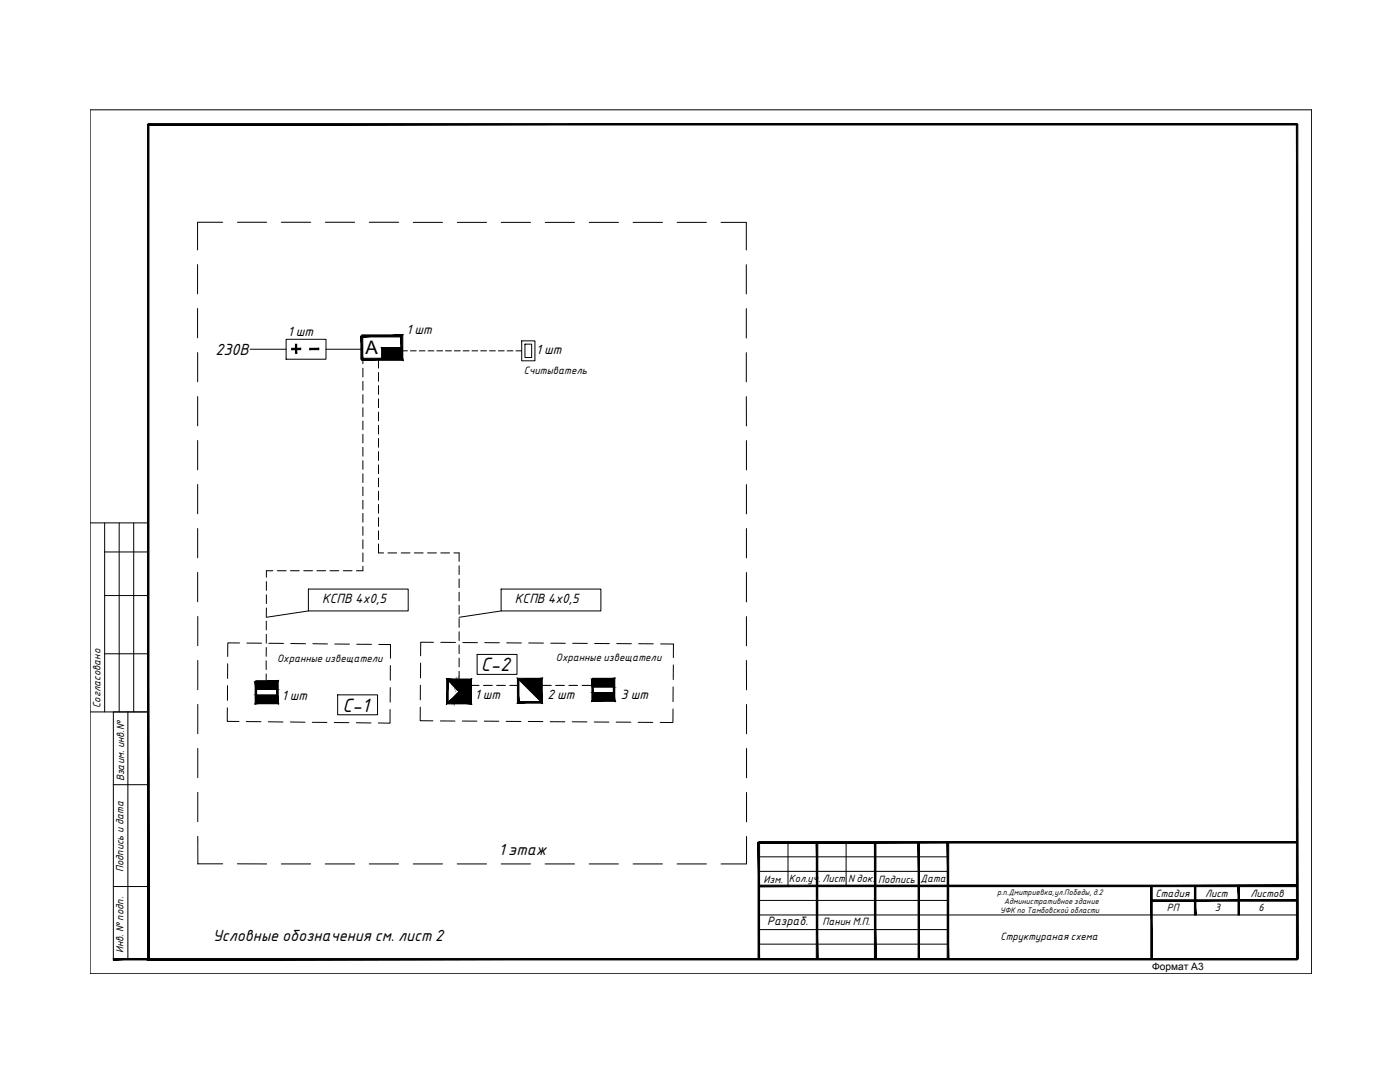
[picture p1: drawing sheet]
<svg xmlns="http://www.w3.org/2000/svg" width="279mm" height="216mm" viewBox="0 0 279 216" stroke-linecap="round" stroke-linejoin="round" font-family="sans-serif">
<!-- layer: DESC -->
<g fill="none" stroke="#000" stroke-width=".2">
<path d="M18 21.9h243.8v172.4h-243.8zM39.4 52.8v5.8M44.4 44.4h-5v5.5M47.4 44.4h5.8M56.1 44.4h5.9M64.9 44.4h5.9M73.7 44.4h5.9M82.5 44.4h5.8M91.3 44.4h5.8M100 44.4h5.9M108.8 44.4h5.9M117.6 44.4h5.8"/>
<path d="M126.4 44.4h5.8M135.1 44.4h5.9M143.9 44.4h5M148.9 44.4v5.5M148.9 52.8v5.9M39.4 61.6v5.8M39.4 70.3v5.9M39.4 79.1v5.9M49.9 69.7h7.2M57.1 67.7h8v4h-8zM65.1 69.7h7.1M72.4 71.7v.9"/>
<path d="M72.4 73.5v1.7M72.4 76.1v1.8M72.4 78.7v1.8M75.5 71.7v1.8M75.5 74.3v1.8M75.5 76.9v1.8M75.5 79.6v1.8M76.2 71.7h.1M80.2 69.4h-4v2.3M80.2 70h.1M80.2 70h1.1M81.9 70h1.2"/>
<path d="M83.7 70h1.1M85.4 70h1.2M87.2 70h1.1M88.9 70h1.2M90.7 70h1.2M92.4 70h1.2M94.2 70h1.1M95.9 70h1.2M97.7 70h1.2M99.5 70h1.1M101.2 70h1.2M103 70h1.1"/>
<path d="M104.1 68h2.7v4h-2.7zM104.8 68.7h1.3v2.6h-1.3zM148.9 79.1l.1 5.9M148.9 61.6v5.8M148.9 70.4v5.8M39.4 87.9v5.9M39.4 96.7v5.8M72.4 81.4v1.7M72.4 84v1.8M72.4 86.6v1.8M72.4 89.3v1.7M72.4 91.9v1.7"/>
<path d="M72.4 94.5v1.8M72.4 97.2v1.7M72.4 99.8v1.8M75.5 82.2v1.8M75.5 84.9v1.7M75.5 87.5v1.7M75.5 90.1v1.8M75.5 92.8v1.7M75.5 95.4v1.7M75.5 98v1.8M149 87.9v5.9M149 96.7v5.8"/>
<path d="M18 104.3h11.6M20.9 118.8h8.7M20.9 110.1h8.7M20.9 104.3v37.8M23.8 104.3v37.8M26.7 104.3v37.8M39.4 105.5v5.8M39.4 114.2v5.9M53.2 116v1.8M53.2 118.7v1.7M54.5 113.9h-1.3v1.3M55.3 113.9h1.8"/>
<path d="M58 113.9h1.7M60.6 113.9h1.8M61.5 117.5h20v4.4h-20zM63.2 113.9h1.8M65.9 113.9h1.7M68.5 113.9h1.8M72.4 113v.9h-1.3M72.4 102.4v1.8M72.4 105.1v1.7M72.4 107.7v1.8M72.4 110.3v1.8M75.5 108.5v1.8h1.1"/>
<path d="M75.5 100.7v1.7M75.5 103.3v1.7M75.5 105.9v1.8M77.4 110.3h1.8M80.1 110.3h1.7M82.7 110.3h1.7M85.3 110.3h1.8M88 110.3h1.7M90.6 110.3h1v1.7M91.6 112.9v1.7M91.6 115.5v1.8M91.6 118.2v1.7"/>
<path d="M100 117.5h19.9v4.4h-19.9zM149 105.5v5.8M149 114.2v5.9M20.9 130.5h8.7M39.5 123v5.8M39.5 131.8v5.8M45.4 136.8v2.9M45.4 132.4v3M47.8 128.3h-2.3l-.1 2.7M49.3 128.3h2.9M51.1 136h4.3v1.6h-4.3zM51.1 138.7h4.3v1.6h-4.3z"/>
<path d="M53.1 131.9v1.7M53.1 134.5v1.3M53.1 123.9v1.8M53.1 126.6v1.7M53.1 129.2v1.8M53.2 121.3l-.1 1.8M53.7 128.4h2.9M58 128.4h3M61.5 121.9l-8.4 1.3M62.4 128.4l3 .1M66.8 128.5h2.9M67.4 138.6h7.9v4h-7.9z"/>
<path d="M71.2 128.6h2.9M75.6 128.6h2.3v2.7M77.9 137.2v2.9M77.9 132.8v2.9M83.9 136.7v2.9M83.9 132.3v3M86.5 128.2h-2.5l-.1 2.7M88 128.2h2.9M91.6 120.8v1.7M91.6 123.4v1.8M91.6 126.1v1.7M91.6 128.7v1.7"/>
<path d="M91.6 131.3v1.8M91.6 133.9v1.7M92.4 128.2h2.9M93.9 136.8h1.7M95.2 130.6h8v4h-8zM96.5 136.8h1.7M96.7 128.2l3 .1M99.1 136.8h1.8M100 121.9l-8.4 1.3M101.1 128.3h2.9M101.7 136.8h1.7M105.5 128.3h3"/>
<path d="M108.1 136.8h1.9M109.9 128.3l2.9 .1M110.9 136.8h1.7M113.5 136.8h1.8M114.3 128.4h2.9M116.2 136.8h1.9M118.3 135.5h4.2v1.6h-4.2zM118.3 138.2h4.2v1.6h-4.2zM118.7 128.4h2.9M123.1 128.4h2.9M127.5 128.4l2.9 .1M131.8 128.5h2.6v2.7"/>
<path d="M134.3 137.1v2.9M134.4 132.7v2.9M149 123v5.9M149 131.8v5.9M18 142.1h11.6h-7v49.3M22.6 156.6h7M25.5 142.1v49.3M39.5 140.6v5.8M39.5 149.3v5.9M39.5 158.1v5.9M45.4 141.2v2.7l2.3 .1M49.2 144h2.9"/>
<path d="M53.5 144l3 .1M57.9 144.1h3M62.3 144.1l2.9 .1M66.7 144.2h2.9M71.1 144.2l2.9 .1M77.8 141.6v2.7h-2.3M83.9 141.1v2.7h2.5M87.9 143.9h2.9M92.3 143.9h2.9M96.6 143.9h3M101 143.9l3 .1M105.4 144h2.9"/>
<path d="M109.8 144h2.9M114.2 144h2.9M118.6 144.1h2.9M123 144.1h2.9M127.4 144.1l2.9 .1M134.3 141.5v2.7h-2.5M149 140.6v5.8M149 149.4v5.8M149 158.1v5.9M22.6 176.9h7M39.4 172.4h5M39.5 166.9v5.5"/>
<path d="M47.4 172.4h5.8M56.1 172.4h5.9M64.9 172.4h5.9M73.7 172.4h5.8M82.5 172.4h5.8M91.2 172.4h5.9M100 172.4h5.9M108.8 172.4h5.9M117.6 172.4h5.8M126.4 172.4h5.8M135.1 172.4h5.9M143.9 172.4h5"/>
<path d="M149 166.9v5.5M151.4 173.9h37.8M151.4 171h37.8M151.4 179.7h37.8M157.3 168.1v8.7M168.9 168.1v8.7M151.4 185.5h37.8M151.4 188.4h37.8M151.4 182.6h107.4"/>
</g>
<g fill="#000" stroke="#000" stroke-width=".2">
<path d="M103.6 135.6h4.3v4.4z"/>
<path d="M29.4 24.8l.3 166.5v-166.5zM29.4 24.8l.3 166.5-.3 .2zM29.4 191.5l229.5-.2h-229.2zM29.4 191.5l229.5-.2v.2z"/>
<path d="M29.6 24.9h229.3v-.2zM29.6 24.7h229.3l-229.3 .2z"/>
<path d="M58.2 69.5v.3l1.8-.3zM58.2 69.8l1.8-.3v.3z"/>
<path d="M59 68.7l.2 1.8v-1.8zM59 68.7l.2 1.8h-.2z"/>
<path d="M61.8 69.5v.3l1.8-.3zM61.8 69.8l1.8-.3v.3z"/>
<path d="M72.2 66.8v.4l8.2-.4zM72.2 67.2l8.2-.4-.4 .4zM80 67.2l.4 4.7v-5.1zM80 67.2l.4 4.7-.4-.4zM72.2 71.9h8.2l-.4-.4zM72.2 71.5h7.8l-7.8 .4z"/>
<path d="M72 67l.4 4.7v-4.7zM72 67l.4 4.7h-.4z"/>
<path d="M76.2 69.4l4 2.3v-2.3zM76.2 69.4l4 2.3h-4z"/>
<path d="M51.1 135.8v.3l4.4-.3zM51.1 136.1l4.4-.3-.3 .3zM55.2 136.1l.3 4.3v-4.6zM55.2 136.1l.3 4.3-.3-.3zM50.9 140.4h4.6l-.3-.3zM50.9 140.4l.3-.3h4zM50.9 136v4.4l.3-.3zM50.9 136h.3v4.1z"/>
<path d="M51.1 136l4.3 1.6v-1.6zM51.1 136l4.3 1.6h-4.3z"/>
<path d="M51.1 138.7l4.3 1.6v-1.6zM51.1 138.7l4.3 1.6h-4.3z"/>
<path d="M89.9 135.7h.3l-.3 .4zM90.2 135.7l-.3 .4h.3z"/>
<path d="M90.2 135.8h.3l-.3 .6zM90.5 135.8l-.3 .6h.3z"/>
<path d="M90.5 135.8h.3l-.3 .9zM90.8 135.8l-.3 .9h.3z"/>
<path d="M90.8 135.7h.3l-.3 1.3zM91.1 135.7l-.3 1.3h.3z"/>
<path d="M91.1 135.7h.3l-.3 1.6zM91.4 135.7l-.3 1.6h.3z"/>
<path d="M91.4 135.8h.3l-.3 1.8zM91.7 135.8l-.3 1.8h.3z"/>
<path d="M91.6 135.7h.3l-.3 4.5zM91.9 135.7l-.3 4.5h.3z"/>
<path d="M91.7 137.9l.2 .2-2.4 2.1zM89.5 140.2l.2 .2 2.2-2.3z"/>
<path d="M89.7 135.6l2.2 2.2-.2 .3zM89.7 135.6l-.2 .2 2.2 2.3z"/>
<path d="M91.9 135.7h.3l-.3 4.5zM92.2 135.7l-.3 4.5h.3z"/>
<path d="M92.2 135.7h.3l-.3 4.5zM92.5 135.7l-.3 4.5h.3z"/>
<path d="M92.5 135.7h.4l-.4 4.5zM92.9 135.7l-.4 4.5h.4z"/>
<path d="M92.8 135.7h.3l-.3 4.5zM93.1 135.7l-.3 4.5h.3z"/>
<path d="M93.1 135.7h.4l-.4 4.5zM93.5 135.7l-.4 4.5h.4z"/>
<path d="M93.5 135.7h.3l-.3 4.5zM93.8 135.7l-.3 4.5h.3z"/>
<path d="M103.3 135.3l.3 .3 4.6-.3zM103.6 135.6l4.6-.3-.3 .3zM107.9 135.6l.3 4.7v-5zM107.9 135.6l.3 4.7-.3-.3zM103.3 140.3h4.9l-.3-.3zM103.6 140h4.3l-4.6 .3zM103.3 135.3v5l.3-.3zM103.3 135.3l.3 .3v4.4z"/>
<path d="M118.3 135.3v.3l4.4-.3zM118.3 135.6l4.4-.3-.3 .3zM122.7 135.3l-.3 .3 .3 4.3zM122.4 135.6l.3 4.3-.3-.3zM118.1 139.9h4.6l-.3-.3zM118.4 139.6h4l-4.3 .3zM118.1 135.5v4.4l.3-.3zM118.1 135.5h.3v4.1z"/>
<path d="M118.3 135.5l4.2 1.6v-1.6zM118.3 135.5l4.2 1.6h-4.2z"/>
<path d="M118.3 138.2l4.2 1.6v-1.6zM118.3 138.2l4.2 1.6h-4.2z"/>
<path d="M90.2 139.8v.4h-.3zM89.9 139.8v.4l.3-.4z"/>
<path d="M90.5 139.5v.7h-.3zM90.2 139.5v.7l.3-.7z"/>
<path d="M90.8 139.3v.9h-.3zM90.5 139.3v.9l.3-.9z"/>
<path d="M91.1 138.9v1.3h-.3zM90.8 138.9v1.3l.3-1.3z"/>
<path d="M91.4 138.7v1.5h-.3zM91.1 138.7v1.5l.3-1.5z"/>
<path d="M91.7 138.4v1.8h-.3zM91.4 138.4v1.8l.3-1.8z"/>
<path d="M94.1 135.5v4.9l-.3-.3zM93.8 135.8v4.3l.3-4.6zM89.1 135.5h5l-.3 .3zM89.1 135.5l.3 .3h4.4zM89.1 135.5l.3 .3-.3 4.6zM89.4 135.8l-.3 4.6 .3-.3zM89.4 140.1l4.7 .3h-5zM89.4 140.1l4.7 .3-.3-.3z"/>
<path d="M151.4 176.6v.3l107.4-.3zM151.4 176.9l107.4-.3v.3z"/>
<path d="M151.4 167.9v.3l107.4-.3zM151.4 168.2l107.4-.3v.3z"/>
<path d="M151.3 168.1l.3 23.2v-23.2zM151.3 168.1l.3 23.2h-.3z"/>
<path d="M162.9 168.1l.3 23.3v-23.3zM162.9 168.1l.3 23.3h-.3z"/>
<path d="M174.5 168.1l.3 23.2v-23.2zM174.5 168.1l.3 23.2h-.3z"/>
<path d="M183.2 168.1l.3 23.2v-23.2zM183.2 168.1l.3 23.2h-.3z"/>
<path d="M189 168.1l.3 23.2v-23.2zM189 168.1l.3 23.2h-.3z"/>
<path d="M229.8 179.5v.3l29-.3zM229.8 179.8l29-.3v.3z"/>
<path d="M22.6 191.3v.2l7-.2zM22.6 191.5l7-.2v.2z"/>
<path d="M229.7 176.8v14.6h.2zM229.7 176.8h.2v14.6z"/>
<path d="M238.4 176.8v5.8h.3zM238.4 176.8h.3v5.8z"/>
<path d="M247.1 176.8v5.8h.3zM247.1 176.8h.3v5.8z"/>
<path d="M258.7 24.8v166.6h.3zM258.7 24.8h.3v166.6z"/>
</g>
<g font-size="3.7">
<text x="73" y="70.7">A</text>
<text x="96" y="133.9">C-2</text>
<text x="68.3" y="142">C-1</text>
</g>
<g font-size="3.1">
<text x="43" y="70.9">230В</text>
<text x="99.5" y="170.6">1 этаж</text>
<text x="42.5" y="187.7">Условные обозначения см. лист 2</text>
</g>
<g font-size="2.6">
<text x="57.5" y="67.1">1 шт</text>
<text x="81.1" y="66.7">1 шт</text>
<text x="107" y="70.7">1 шт</text>
<text x="64.3" y="120.4">КСПВ 4х0,5</text>
<text x="102.8" y="120.4">КСПВ 4х0,5</text>
<text x="56.3" y="139.6">1 шт</text>
<text x="94.8" y="139.5">1 шт</text>
<text x="109.2" y="139.5">2 шт</text>
<text x="123.9" y="139.5">3 шт</text>
</g>
<text font-size="2.3" x="153.1" y="184.7">Разраб.</text>
<g font-size="2.1">
<text x="104.5" y="74.6">Считыватель</text>
<text x="110.9" y="131.9">Охранные извещатели</text>
<text x="55.3" y="132.1">Охранные извещатели</text>
</g>
<g font-size="2">
<text x="20" y="141.2" transform="rotate(-90 20 141.2)">Cогласовано</text>
<text x="24.8" y="155.9" transform="rotate(-90 24.8 155.9)">Взаим. инв.№</text>
<text x="24.7" y="174.1" transform="rotate(-90 24.7 174.1)">Подпись и дата</text>
<text x="152.4" y="176.2">Изм.</text>
<text x="157.4" y="176">Кол.уч.</text>
<text x="164.1" y="176.1">Лист</text>
<text x="169.3" y="176.1">N док.</text>
<text x="175.3" y="176.2">Подпись</text>
<text x="183.7" y="176">Дата</text>
<text x="230.6" y="179">Стадия</text>
<text x="240.5" y="178.9">Лист</text>
<text x="249.6" y="178.9">Листов</text>
<text x="164.1" y="184.6">Панин М.П.</text>
<text x="232.8" y="181.7">РП</text>
<text x="242.4" y="181.7">3</text>
<text x="251.1" y="181.7">6</text>
<text x="24.7" y="190.2" transform="rotate(-90 24.7 190.2)">Инв. № подп.</text>
<text x="199.7" y="187.5">Структураная схема</text>
<text x="229.9" y="193.5">Формат А3</text>
</g>
<g font-size="1.5">
<text x="199" y="178.5">р.п.Дмитриевка,ул.Победы, д.2</text>
<text x="199.6" y="182.2">УФК по Тамбовской области</text>
<text x="200.4" y="180.4">Административное здание</text>
</g>
</svg>
